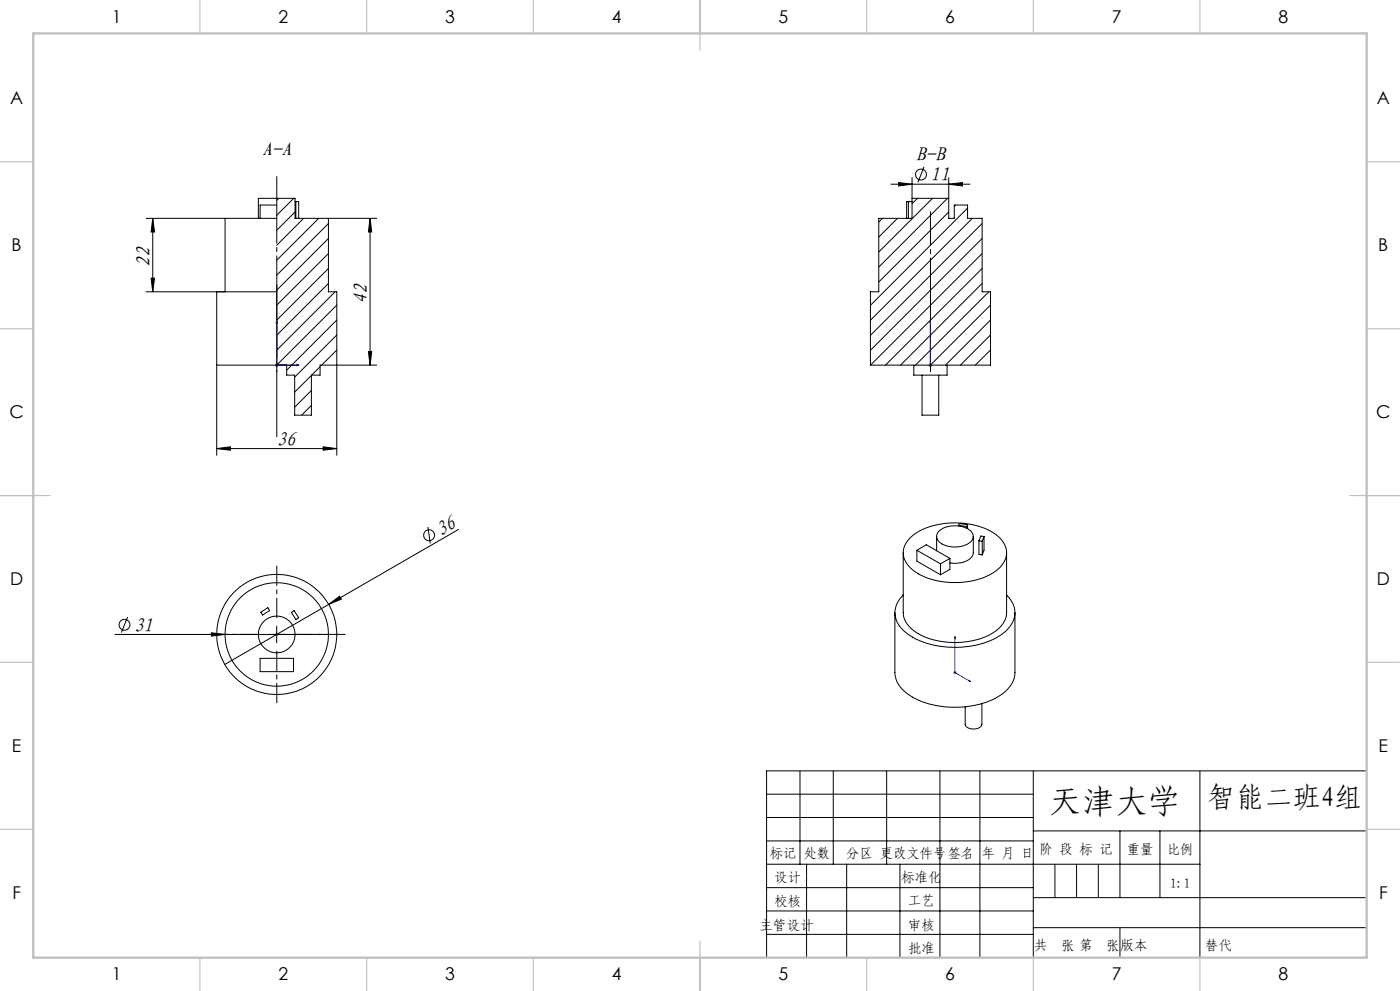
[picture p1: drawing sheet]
<svg xmlns="http://www.w3.org/2000/svg" width="420mm" height="297mm" viewBox="0 0 420 297" stroke-linecap="round" stroke-linejoin="round" font-family="sans-serif">
<g fill="none" stroke="#000" stroke-width=".3">
<path d="M267.3 55.2h23.7M269.6 54.7l4 .5-4 .5zM273.6 53.2v6.2M277.2 50l-1.8 4.6M284.6 55.2l4.1-.5v1zM284.6 53.2v6.2M43.8 65.4h23.7M45.8 65.4v22.1M45.8 65.4l.6 4.1h-1.1zM98.5 65.4h14.5M111 65.4v44M111 65.4l.5 4.1h-1z"/>
<path d="M43.8 87.5h23.7M45.3 83.4h1.1l-.6 4.1zM65 109.4v27.1M110.5 105.4h1l-.5 4zM113 109.4h-12v27.1M65 134.4l4.1-.5v1zM65 134.4h36M96.9 133.9l4.1 .5-4.1 .5zM128.4 157.9l.7 5M137.5 158.7l-38.9 22.4M34.5 190.1h64M38.3 184.9l-1.9 4.7"/>
<path d="M63.4 189.6l4.1 .5-4.1 .5zM83 187.6v5M98.6 181.1l3.3-2.4 .5 .9zM98.6 181.1l-31.2 18M230 238h80M240 231v28M250 231v28M266 231v28M282 231v56M294 231v56M310 231v56M360 231v56"/>
<path d="M410 231h-180v56M230 245h80M230 252h80M230 259h130M242 259v28M254 259v28M270 259v28M310 249h100M336 249v20M348 249v20M230 266h80M230 273h80"/>
<path d="M310 269h100M310 278h100M230 280h80"/>
<circle cx="276.3" cy="52.3" r="1.63"/>
<circle cx="128.7" cy="160.4" r="1.63"/>
<circle cx="37.3" cy="187.2" r="1.63"/>
</g>
<g fill="none" stroke="#00f" stroke-width=".3">
<path d="M83 96.2v13.2h6.6M83 96.2l.2 .6h-.3zM279.1 96.2v.6v-.6M279.1 96.2v13.2M89 109.3l.6 .1-.6 .2zM279.1 109.3v.3zM279.1 109.4h.1M82.9 190.1h.3zM83 190.1h.1M83 190.1h6.6M89.6 190.1h-.6h.6M286.5 190.7v10.9l4.7 2.7"/>
<path d="M286.5 190.7l.1 .6-.3-.1zM290.7 203.9l.5 .4-.5-.2z"/>
</g>
<g fill="none" stroke="#808080" stroke-width=".3">
<path d="M82.5 109.4h1M82.7 109.1l.7 .7M83 108.9v1M83.4 109.1l-.7 .7M278.6 109.4h1M278.8 109.1l.7 .7M279.1 108.9v1M279.5 109.1l-.7 .7M82.5 190.1h1M82.7 189.8l.7 .7M83 189.6v1M83.4 189.8l-.7 .7"/>
<path d="M286 201.6h1M286.1 201.2l.7 .7M286.5 201.1v1M286.8 201.2l-.7 .7"/>
</g>
<path d="M78 190.1h-15.5M83 185.1v-15.5M83 195.1v15.5M88 190.1h15.5" fill="none" stroke="#000" stroke-width=".3" stroke-dasharray="30.5 1.3 1.3 1.3" stroke-dashoffset="24.6"/>
<path d="M279.1 63.4v24M279.1 111.4v-24" fill="none" stroke="#000" stroke-width=".3" stroke-dasharray="30.5 1.3 1.3 1.3" stroke-dashoffset="20.4"/>
<path d="M83 85.4v26" fill="none" stroke="#000" stroke-width=".3" stroke-dasharray="30.5 1.3 1.3 1.3" stroke-dashoffset="19.4"/>
<path d="M83 130.9v-78" fill="none" stroke="#000" stroke-width=".3" stroke-dasharray="30.5 1.3 1.3 1.3" stroke-dashoffset="10.5"/>
<path d="M316.5 259v10M323 259v10M329.5 259v10M336 278v9" fill="none" stroke="#0a0605" stroke-width=".3"/>
<g fill="none" stroke="#c0c0c0" stroke-width=".35">
<path d="M60 0v10M110 0v10M160 0v10M210 0v15M260 0v10M310 0v10M360 0v10M0 48.5h10M410 48.5h10M0 98.5h10M410 98.5h10M0 148.5h15"/>
<path d="M405 148.5h15M0 198.5h10M410 198.5h10M0 248.5h10M410 248.5h10M60 287v10M110 287v10M160 287v10M210 282v15M260 287v10M310 287v10M360 287v10"/>
</g>
<path d="M10 10h400v277h-400z" fill="none" stroke="#c0c0c0" stroke-width=".7"/>
<g fill="#00f">
<path d="M290.7 203.9l.5 .4-.5-.2zM286.5 190.7l.1 .6-.3-.1z"/>
<path d="M89 190.1h.6zM82.9 190.1h.3z"/>
<path d="M89 109.3l.6 .1-.6 .2zM83 96.2l.2 .6h-.3zM89 109.3l.6 .1-.6 .2zM83 96.2l.2 .6h-.3z"/>
<path d="M279.1 109.3v.3zM279.1 96.2v.6zM279.1 109.3v.3zM279.1 96.2v.6z"/>
</g>
<g fill="#000">
<path d="M63.4 189.6l4.1 .5-4.1 .5zM98.6 181.1l3.3-2.4 .5 .9z"/>
<path d="M284.6 55.2l4.1-.5v1zM269.6 54.7l4 .5-4 .5z"/>
<path d="M111 65.4l.5 4.1h-1zM110.5 105.4h1l-.5 4zM45.8 65.4l.6 4.1h-1.1zM45.3 83.4h1.1l-.6 4.1z"/>
<path d="M65 134.4l4.1-.5v1zM96.9 133.9l4.1 .5-4.1 .5z"/>
</g>
<g fill="none" stroke="#000" stroke-width=".3">
<path d="M83.6 59.4l-.6 .6M88.1 59.4l-5.1 5.1M275.2 59.4l-1.6 1.7M279.8 59.4l-16.2 16.1M284.2 59.4l-20.6 20.6M77.5 65.4v-6h11v6h10v22.1h2.5v21.9M83 65.4h-15.5v22.1M83 61.5h-5v3.9M88.5 60.4h1.1v5M88.5 63.5l-5.5 5.5M88.8 60.4v5M91.1 65.4l-8.1 8.1"/>
<path d="M95.6 65.4l-12.6 12.6M98.5 67l-15.5 15.5M98.5 71.5l-15.5 15.5M98.5 76l-15.5 15.5M264.8 65.4l-1.2 1.2M269.2 65.4l-5.6 5.6M272.5 60.4v5M273.6 60.4h-1.6v5M284.6 63.5l-21 21M286.7 61.5l-.4 .4M290.3 62.4l-29.2 29.1M291.7 65.4l-30.6 30.6"/>
<path d="M294.6 67l-33.5 33.5M294.6 71.5l-33.5 33.5M294.6 76l-33.4 33.4M83 87.5h-18v21.9h18M98.5 80.5l-15.5 15.5M98.5 84.9l-15.5 15.6M100.5 87.5l-17.5 17.4M101 91.4l-18 18M101 95.9l-15 15M294.6 80.5l-29 28.9M294.6 84.9l-24.4 24.5M296.7 87.5l-22.1 21.9"/>
<path d="M297.1 91.4l-18 18M297.1 95.9l-13.5 13.5M83 109.4h3v3h2.4v12h5v-12M93.4 112.5l-5 5M93.4 117l-5 5M96 109.9l-2.5 2.5M101 109.4h-5v3h-2.6M101 100.4l-12.6 12.6M101 104.9l-4.5 4.5M101 109.4h.1M261.1 109.4v-21.9h2.5v-22.1h10v-6h11v6h1.7v-3.9h4v3.9h4.3v22.1h2.5v21.9M261.1 109.4h36"/>
<path d="M274.1 109.4v3h10v-3M276.6 112.4v12h5v-12M297.1 100.4l-9 9M297.1 104.9l-4.5 4.5M297.1 109.4h.1M93.4 121.5l-2.9 2.9M281.7 159.1a8 8 0 0 1 9.7 .2 2.36 2.36 0 0 1-1.2 3.8 8 8 0 0 1-8.6-.9 2.14 2.14 0 0 1 .1-3.1zM287.6 157.5l2.4 .3M287.6 157.5v.2M290 157.8v.5M290.3 157.2l-2.5-.3-.2 .6M290.3 157.2l-.3 .6"/>
<path d="M290.3 157.2v1.2M271 165.7v17.9a8.2 8.2 0 0 0 5.2 6.7 24.2 24.2 0 0 0 21.9-.8 7.5 7.5 0 0 0 3.9-5.9v-17.9M271 178.3a7 7 0 0 0 .8 11.3 25.4 25.4 0 0 0 18.7 4.1 18.9 18.9 0 0 0 12.6-6.1 6.7 6.7 0 0 0-1.1-9.3M272.8 161.5a19.3 19.3 0 0 1 14.6-4.8 18.8 18.8 0 0 1 12.8 4.8 6 6 0 0 1-1 9.2 22.9 22.9 0 0 1-19.1 3.1 12.1 12.1 0 0 1-8.9-6.5 5.7 5.7 0 0 1 1.6-5.8zM275.1 164.9v3.3l7.1 4.1M275.1 164.9l7.1 4.1M275.1 164.9l2.8-1.6 7.1 4.1M281 160.8v4.3M282.2 169v3.3M285 167.4v3.2l-2.8 1.7M285 167.4l-2.8 1.6M292 160.8v4.9a4.2 4.2 0 0 1-4.3 3h-2.7"/>
<path d="M293.7 162.1v4.1l1 .1M293.7 162.1l1 .1M294.7 162.2v4.1M295.2 160.8v4.1l-.5 1.4M295.2 160.8l-.9-.1-.6 1.4M295.2 160.8l-.5 1.4M78 197.3h10.1v4h-10.1zM78.2 183.5l2.2-1.4 .5 .9-2.1 1.3zM87.4 183.5l.8-.5 1.4 2.1-.8 .6zM268.5 183.6v18a9 9 0 0 0 5.3 7.3 27.8 27.8 0 0 0 26.1-.4 8.7 8.7 0 0 0 4.6-6.9v-18M294.6 210.9v6.2a2.92 2.92 0 0 1-4.2 1.1l-.7-.6-.1-.4v-5.4"/>
<circle cx="83" cy="190.1" r="15.5"/>
<circle cx="83" cy="190.2" r="5.5"/>
<circle cx="83" cy="190.1" r="18"/>
</g>
<text font-size="9.9" x="314.8" y="243.6">天津大学</text>
<text font-size="8.5" x="362.4" y="241.8">智能二班4组</text>
<g font-size="6">
<text x="78.7" y="46.7">A-A</text>
<text x="274.8" y="48.2">B-B</text>
<text x="279" y="54.4">11</text>
<text x="45" y="80" transform="rotate(-90 45 80)">22</text>
<text x="110.2" y="91.1" transform="rotate(-90 110.2 91.1)">42</text>
<text x="82.8" y="133.6">36</text>
<text x="132.1" y="160.9" transform="rotate(-30 132.1 160.9)">36</text>
<text x="40.1" y="189.3">31</text>
</g>
<g font-size="5.3">
<text x="33.5" y="6.8">1</text>
<text x="83.5" y="6.8">2</text>
<text x="133.5" y="6.8">3</text>
<text x="183.5" y="6.8">4</text>
<text x="233.5" y="6.8">5</text>
<text x="283.5" y="6.8">6</text>
<text x="333.5" y="6.8">7</text>
<text x="383.5" y="6.8">8</text>
<text x="3" y="31.1">A</text>
<text x="413" y="31.1">A</text>
<text x="3.5" y="75.3">B</text>
<text x="413.5" y="75.3">B</text>
<text x="2.8" y="125.3">C</text>
<text x="412.8" y="125.3">C</text>
<text x="3" y="175.3">D</text>
<text x="413" y="175.3">D</text>
<text x="3.6" y="225.3">E</text>
<text x="413.6" y="225.3">E</text>
<text x="3.7" y="269.6">F</text>
<text x="413.7" y="269.6">F</text>
<text x="33.5" y="293.8">1</text>
<text x="83.5" y="293.8">2</text>
<text x="133.5" y="293.8">3</text>
<text x="183.5" y="293.8">4</text>
<text x="233.5" y="293.8">5</text>
<text x="283.5" y="293.8">6</text>
<text x="333.5" y="293.8">7</text>
<text x="383.5" y="293.8">8</text>
</g>
<g font-size="4.1">
<text x="230.9" y="257.2">标记</text>
<text x="241.1" y="257.2">处数</text>
<text x="253.9" y="257.2">分区 更改文件号签名</text>
<text x="294.5" y="257.2">年 月 日</text>
<text x="311.8" y="255.9">阶 段 标 记</text>
<text x="338" y="255.9">重量</text>
<text x="350.2" y="255.9">比例</text>
<text x="232.3" y="264.2">设计</text>
<text x="270.4" y="264.2">标准化</text>
<text x="351.1" y="266">1:1</text>
<text x="232.3" y="271.4">校核</text>
<text x="272.4" y="271.3">工艺</text>
<text x="227.9" y="278.6">主管设计</text>
<text x="272.4" y="278.6">审核</text>
<text x="272.4" y="285.5">批准</text>
<text x="310.3" y="284.7">共</text>
<text x="318.4" y="284.7">张 第</text>
<text x="331.9" y="284.7">张</text>
<text x="336.1" y="284.7">版本</text>
</g>
<text font-size="4.1" fill="#0a0605" x="361.6" y="284.7">替代</text>
</svg>
